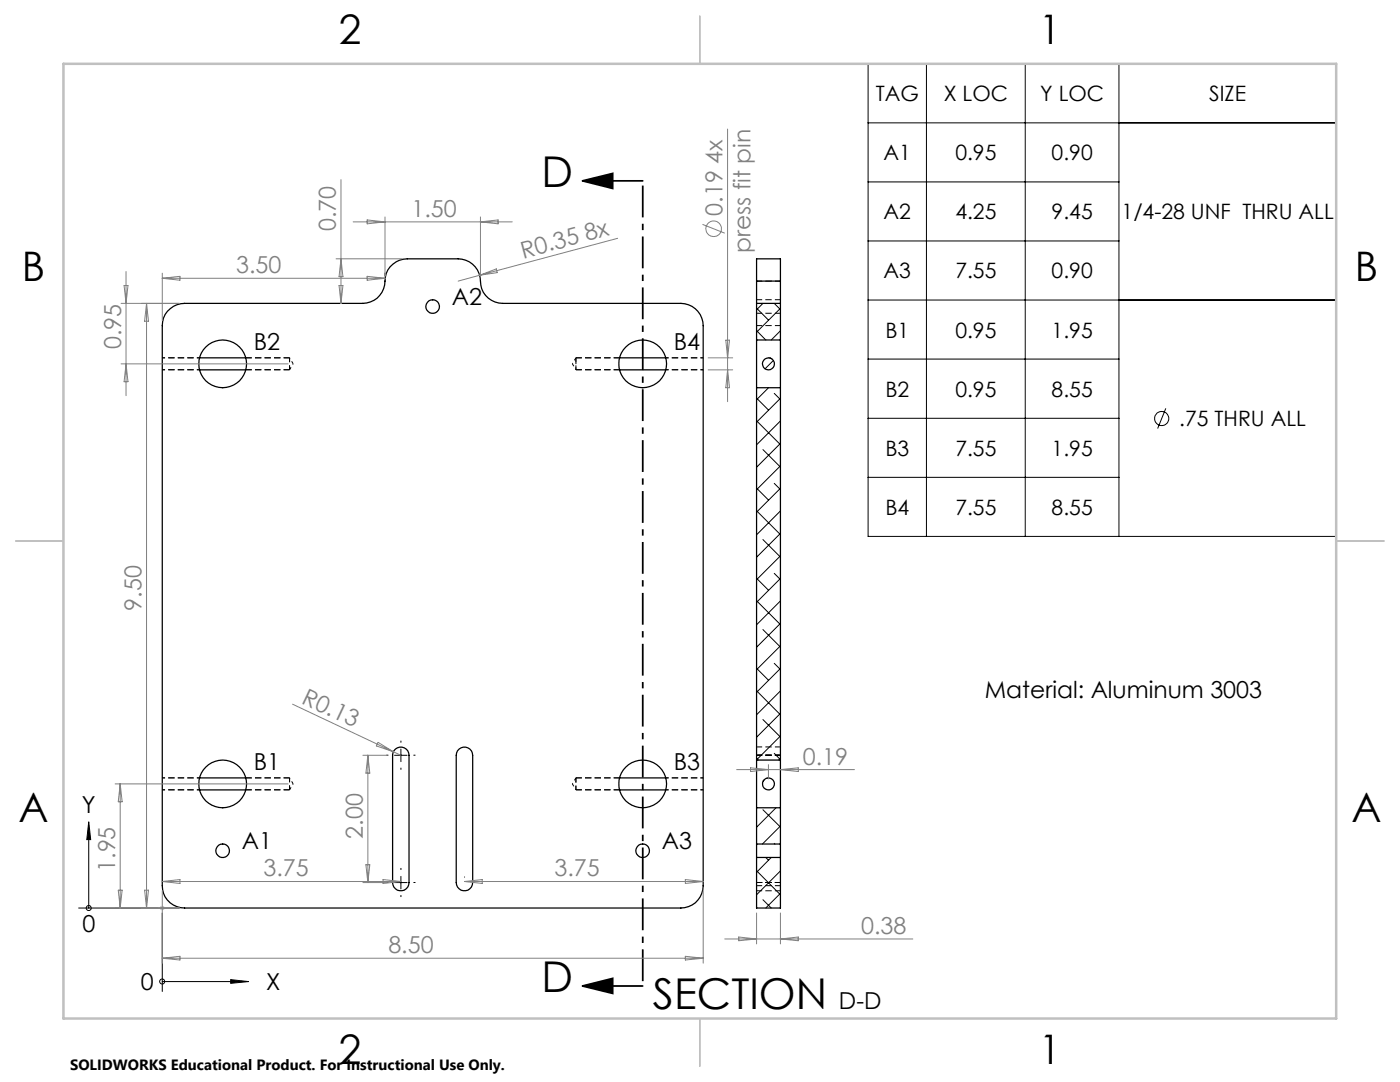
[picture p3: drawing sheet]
<svg xmlns="http://www.w3.org/2000/svg" width="279mm" height="216mm" viewBox="0 0 279 216" stroke-linecap="round" stroke-linejoin="round" font-family="sans-serif">
<path d="M57.8 73.8v-2.4M114.9 71.4v.8M114.9 71.4v2.4M153.4 71.4l.7 .2M57.8 157.6v-2.4M114.9 155.2v2.4" fill="none" stroke="#000" stroke-width=".2" stroke-dasharray="1.3 .6" stroke-dashoffset=".4" stroke-linecap="butt"/>
<path d="M114.9 155.8v1.8" fill="none" stroke="#000" stroke-width=".2" stroke-dasharray="1.3 .6" stroke-dashoffset=".9" stroke-linecap="butt"/>
<path d="M114.9 155.2v.6M152.3 155.9l.3-.4M153 155.3l.4-.1M153.4 155.2h.1" fill="none" stroke="#000" stroke-width=".2" stroke-dasharray="1.3 .6" stroke-linecap="butt"/>
<path d="M114.9 72.2v1.6" fill="none" stroke="#000" stroke-width=".2" stroke-dasharray="1.3 .6" stroke-dashoffset=".8" stroke-linecap="butt"/>
<path d="M49.1 73.8h8.7M57.8 71.4h-8.7M114.9 73.8h8.8M123.7 71.4h-8.8M49.1 157.6h8.7M57.8 155.2h-8.7M114.9 157.6h8.8M123.7 155.2h-8.8" fill="none" stroke="#000" stroke-width=".2" stroke-dasharray="1.3 .6" stroke-dashoffset=".1" stroke-linecap="butt"/>
<g fill="none" stroke="#000" stroke-width=".2" stroke-dasharray="1.3 .6" stroke-dashoffset=".7" stroke-linecap="butt">
<path d="M32.4 73.8h7.4M39.8 71.4h-7.4M57.8 73.8l.7-1.2M58.5 72.6l-.7-1.2M114.2 72.6l.7 1.2M114.9 71.4l-.7 1.2M132.9 73.8h7.4M140.3 71.4h-7.4M32.4 157.6h7.4M39.8 155.2h-7.4M57.8 157.6l.7-1.2M58.5 156.4l-.7-1.2"/>
<path d="M114.2 156.4l.7 1.2M114.9 155.2l-.7 1.2M132.9 157.6h7.4M140.3 155.2h-7.4"/>
</g>
<g fill="none" stroke="#000" stroke-width=".25">
<path d="M151 56.1v4.4M151 56.1v-4.5h4.8v4.5M151 56.1h4.8M155.8 56.1v4.4M33.4 62.1a4.6 4.6 0 0 1 3.4-1.6h35.6a4.7 4.7 0 0 0 4.5-5.2 4.5 4.5 0 0 1 4.4-3.7h10.1a4.7 4.7 0 0 1 4.6 5.3 4.4 4.4 0 0 0 4.3 3.6h35.6a4.5 4.5 0 0 1 4.4 4.5v111.7a4.5 4.5 0 0 1-4.4 4.5h-99.1a4.4 4.4 0 0 1-4.4-4.5v-111.7a4.3 4.3 0 0 1 1-2.9zM39.8 71.4h9.2M39.8 73.8h9.2M123.6 71.4h9.3M123.6 73.8h9.3M151 67.8v9.6M151 60.5h4.8M151 60.5v7.3"/>
<path d="M151 77.4v74.3M151 67.8h4.8M151 77.4h4.8M155.8 67.8v9.6M155.8 60.5v7.3M155.8 77.4v74.3M39.8 155.2h9.2M39.8 157.6h9.2M78.9 149.5a1.64 1.64 0 0 1 1.8-.3 1.64 1.64 0 0 1 .9 1.5v25.4a1.64 1.64 0 0 1-1.6 1.6 1.64 1.64 0 0 1-1.6-1.6v-25.4l.2-.9zM91.6 149.5a1.64 1.64 0 0 1 1.8-.3 1.64 1.64 0 0 1 .9 1.5v25.4a1.64 1.64 0 0 1-1.6 1.6 1.64 1.64 0 0 1-1.6-1.6v-25.4l.2-.9zM123.6 155.2h9.3M123.6 157.6h9.3"/>
<path d="M151 151.7v9.5M151 151.7h4.8M155.8 151.7v9.5M151 168.4v2.7M151 171.1v10.1h4.8v-10.1M151 168.4h4.8M151 161.2v7.2M151 161.2h4.8M151 171.1h4.8M155.8 168.4v2.7M155.8 161.2v7.2"/>
<circle cx="44.4" cy="72.6" r="4.8"/>
<circle cx="86.3" cy="61.2" r="1.35"/>
<circle cx="128.3" cy="72.6" r="4.8"/>
<circle cx="153.4" cy="72.6" r="1.2"/>
<circle cx="44.4" cy="156.4" r="4.8"/>
<circle cx="128.3" cy="156.4" r="4.8"/>
<circle cx="153.4" cy="156.4" r="1.19"/>
<circle cx="44.4" cy="169.8" r="1.35"/>
<circle cx="128.3" cy="169.8" r="1.35"/>
</g>
<path d="M155.8 56.1h-4.8M155.8 59.8h-4.8M151 65h4.8M151 62.5h4.8M155.8 150.7h-4.8M155.8 149h-4.8M151 177.7h4.8M155.8 176.1h-4.8M155.8 176.7h-4.8" fill="none" stroke="#000" stroke-width=".2" stroke-dasharray="1.3 .6" stroke-dashoffset=".2" stroke-linecap="butt"/>
<g fill="none" stroke="#000" stroke-width=".2">
<path d="M173.2 12.7h93.5v94.3h-93.5zM184.9 12.7v94.3M204.6 12.7v94.3M223.3 12.7v94.3M173.2 24.5h93.5M173.2 36.3h50.1M173.2 48.1h50.1M173.2 59.9h93.5M151 79.4l2.4 2.4M151 66l1.8 1.8M151 61.5l2.4 2.4M152.3 60.5l-1.3 1.3"/>
<path d="M153.4 77.4l-2.4 2.4M154.3 71.9l-1.6 1.7M154.5 78.5l1.3 1.2M154.5 60.5l1.3 1.3M155.8 79.5l-4.8 4.7M155.8 61.5l-4.8 4.8M155.8 66l-1.9 1.8M173.2 71.6h50.1M151 97.4l2.4 2.4M151 92.9l.1 .2M151 84l4.6 4.6M152.3 89.7l3.5 3.5"/>
<path d="M154.5 96.4l1.3 1.3M155.8 84l-4.8 4.8M155.8 88.5l-4.8 4.7M155.8 93l-4.8 4.7M155.8 97.4l-4.8 4.8M173.2 83.5h50.1M173.2 95.2h50.1M232.7 81.5l-1.7 4M151 119.9l4.6 4.6M151 115.4l2.4 2.4M151 110.9l.1 .2M151 101.9l4.6 4.6"/>
<path d="M152.3 107.7l3.5 3.5M154.5 114.4l1.3 1.2M155.8 102l-4.8 4.7M155.8 106.4l-4.8 4.8M155.8 110.9l-4.8 4.8M155.8 115.4l-4.8 4.8M155.8 119.9l-4.8 4.8M151 137.8l4.6 4.7M151 133.3l2.4 2.4M151 128.8l.1 .2M152.3 125.6l3.5 3.5M154.5 132.4l1.3 1.2"/>
<path d="M155.8 124.4l-4.8 4.8M155.8 128.9l-4.8 4.7M155.8 133.4l-4.8 4.7M155.8 137.9l-4.8 4.7M78.7 150.7h2.5M80 149.5v2.5M151 151.3l.3 .4M151 146.8l.1 .2M152.3 143.6l3.5 3.5M154.5 150.3l1.3 1.3M155.8 142.3l-4.8 4.8M155.8 146.9l-4.8 4.7"/>
<path d="M155.8 151.3l-.4 .4M17.7 164l.4 3.5h-.8zM17.7 167.5v13.7M78.7 176.1h2.5M80 174.9v2.5M151 164.8l.1 .1M151 173.7l4.6 4.7M152.3 161.6l3.5 3.4M152.3 179.5l1.6 1.7M152.8 171.1l.6 .6M153.9 171.1l-2.9 3M154.5 168.3l.1 .1"/>
<path d="M154.9 161.2l-3.9 3.9M155.8 164.8l-3.6 3.6M155.8 173.8l-4.8 4.7M155.8 178.3l-3 2.9M15.7 181.2h15.7M32.4 182.2v15.6M32.4 195.9h13.6M46 195.5l3.6 .4-3.6 .3z"/>
<circle cx="231.8" cy="83.5" r="1.41"/>
<circle cx="17.7" cy="181.2" r=".5"/>
<circle cx="32.4" cy="195.8" r=".5"/>
</g>
<g fill="none" stroke="#808080" stroke-width=".2">
<path d="M68.1 35.8v24.7M145.2 25.8v54.4M24.8 57h.7l-.3 3.5zM25.2 54.2v24.8M32.4 54.5v9.5M32.4 55.5l3.5-.4v.8zM32.4 55.5h44.4M67.1 51.6h13.2M67.7 57h.7l-.3 3.5zM68.1 51.6l.3 3.6h-.7zM70.5 44.3h31.7M73.3 43.9l3.5 .4-3.5 .4z"/>
<path d="M73.3 55.1l3.5 .4-3.5 .4zM76.8 43.3v11.8M95.7 54.9l-4.3 1.2M95.7 54.9l3.4-1.2 .1 .7zM95.9 43.3v11.8M95.9 44.3l3.5-.4v.8zM123.3 47.6l-27.6 7.3M140.2 44.8l4.4 1.7M24.2 72.6h33.3M24.2 60.5h11.6M25.2 72.6l.3 3.6h-.7zM29.2 60.5v120.7"/>
<path d="M29.2 60.5l.4 3.6h-.7zM141.3 73.8h4.9M141.3 71.4h4.9M144.9 67.9h.7l-.4 3.5zM145.2 73.8l.4 3.6h-.7zM23 156.4h34.5M24 156.4v24.8M24 156.4l.4 3.6h-.8zM58.4 140.5l20.1 9.5M72.4 150.7h4.9M73.4 150.7v25.4M73.4 150.7l.4 3.6h-.8z"/>
<path d="M75.5 148.1l3 1.9-3.4-1.2zM78.5 150l1.5 .7M147 153.6h23.5M149.8 153.2l3.6 .4-3.6 .4zM153.4 152.6v2.8M155.8 153.6l3.5-.4v.8zM23.6 177.6h.8l-.4 3.6zM28.9 177.6h.7l-.4 3.6zM32.4 177.7v14.5M32.4 175.9l3.5-.4v.8zM32.4 175.9h47.6M72.4 176.1h4.9"/>
<path d="M73 172.5h.8l-.4 3.6zM76.4 175.5l3.6 .4-3.6 .4zM92.7 175.9h47.6M92.7 174.9v.2M92.7 175.9l3.5-.4v.8zM136.8 175.5l3.5 .4-3.5 .4zM140.3 177.7v14.5M23 181.2h12.8M32.4 191.2h107.9M32.4 191.2l3.5-.4v.8zM136.8 190.8l3.5 .4-3.5 .4zM144.6 187.4h37.6"/>
<path d="M147.4 187l3.6 .4-3.6 .3zM151 182.2v6.1M155.8 182.2v6.1M155.8 187.4l3.5-.4v.7z"/>
<circle cx="142.4" cy="45.7" r="1.56"/>
</g>
<path d="M116.2 36.1l6.1-1.5v3zM116.2 36.1h12.1M116.2 196.7l6.1-1.5v3zM116.2 196.7h12.1" fill="none" stroke="#000" stroke-width=".35"/>
<path d="M31.9 181.2h1M32 180.8l.7 .7M32.4 180.7v1M32.7 180.8l-.7 .7" fill="none" stroke="#c0c0c0" stroke-width=".2"/>
<path d="M77.5 150.7h-.4M80 148.2v-.4M80 153.2v.4M82.5 150.7h.4M77.5 176.1h-.4M80 173.6v-.4M80 178.6v.4M82.5 176.1h.4" fill="none" stroke="#000" stroke-width=".2" stroke-dasharray="15.2 1.3 1.3 1.3" stroke-linecap="butt"/>
<path d="M128.3 36.1v160.6" fill="none" stroke="#000" stroke-width=".35" stroke-dasharray="6.3 1.3 1.3 1.3" stroke-dashoffset="-.9" stroke-linecap="butt"/>
<path d="M139.7 3.2v9.5M3.1 107.9h9.6M266.7 107.9h9.5M139.7 203.2v9.6" fill="none" stroke="#c0c0c0" stroke-width=".25"/>
<path d="M12.7 12.7h254v190.5h-254z" fill="none" stroke="#c0c0c0" stroke-width=".5"/>
<g fill="#000">
<path d="M116.2 36.1l6.1-1.5v3zM116.2 196.7l6.1-1.5v3z"/>
<path d="M46 195.5l3.6 .4-3.6 .3zM17.7 164l.4 3.5h-.8z"/>
</g>
<g font-size="8.5">
<text x="108" y="37.3">D</text>
<text x="108" y="197.9">D</text>
<text x="130.3" y="201.4">SECTION</text>
</g>
<g font-size="8.1">
<text x="67.6" y="8.9">2</text>
<text x="207.3" y="8.9">1</text>
<text x="4.4" y="56.2">B</text>
<text x="270.4" y="56.2">B</text>
<text x="3.7" y="164.1">A</text>
<text x="269.7" y="164.1">A</text>
<text x="67.6" y="212.4">2</text>
<text x="207.3" y="212.4">1</text>
</g>
<g font-size="4.7" fill="#808080">
<text x="67" y="46.2" transform="rotate(-90 67 46.2)">0.70</text>
<text x="82.1" y="43.2">1.50</text>
<text x="144.2" y="43.1" transform="rotate(-90 144.2 43.1)">0.19 4x</text>
<text x="104.4" y="51.6" transform="rotate(-15 104.4 51.6)">R0.35 8x</text>
<text x="149.8" y="50.5" transform="rotate(-90 149.8 50.5)">press fit pin</text>
<text x="47.1" y="54.5">3.50</text>
<text x="24.2" y="69.7" transform="rotate(-90 24.2 69.7)">0.95</text>
<text x="28.3" y="121.9" transform="rotate(-90 28.3 121.9)">9.50</text>
<text x="60" y="140.2" transform="rotate(25 60 140.2)">R0.13</text>
<text x="160.2" y="152.5">0.19</text>
<text x="72.4" y="167.3" transform="rotate(-90 72.4 167.3)">2.00</text>
<text x="23" y="174" transform="rotate(-90 23 174)">1.95</text>
<text x="52.6" y="174.9">3.75</text>
<text x="110.7" y="174.9">3.75</text>
<text x="77.5" y="190.2">8.50</text>
<text x="171.9" y="186.3">0.38</text>
</g>
<g font-size="4.7">
<text x="90.1" y="60.9">A2</text>
<text x="50.6" y="69.9">B2</text>
<text x="134.5" y="69.9">B4</text>
<text x="196.5" y="139.2">Material: Aluminum 3003</text>
<text x="50.6" y="153.7">B1</text>
<text x="134.5" y="153.7">B3</text>
<text x="16.3" y="162.2">Y</text>
<text x="48.2" y="169.5">A1</text>
<text x="132.1" y="169.5">A3</text>
<text x="16.4" y="185.9">0</text>
<text x="28.1" y="197.6">0</text>
<text x="53.1" y="197.6">X</text>
<text x="167.4" y="201.4">D-D</text>
</g>
<g font-size="4.2">
<text x="174.8" y="20.2">TAG</text>
<text x="188.4" y="20.2">X LOC</text>
<text x="207.6" y="20.2">Y LOC</text>
<text x="241.3" y="20.2">SIZE</text>
<text x="176.3" y="32">A1</text>
<text x="190.7" y="32">0.95</text>
<text x="209.9" y="32">0.90</text>
<text x="176.3" y="43.8">A2</text>
<text x="190.7" y="43.8">4.25</text>
<text x="209.9" y="43.8">9.45</text>
<text x="223.8" y="43.8">1/4-28 UNF THRU ALL</text>
<text x="176.3" y="55.6">A3</text>
<text x="190.7" y="55.6">7.55</text>
<text x="209.9" y="55.6">0.90</text>
<text x="176.7" y="67.4">B1</text>
<text x="190.7" y="67.4">0.95</text>
<text x="209.9" y="67.4">1.95</text>
<text x="176.7" y="79.1">B2</text>
<text x="190.7" y="79.1">0.95</text>
<text x="209.9" y="79.1">8.55</text>
<text x="235.4" y="85.1">.75 THRU ALL</text>
<text x="176.7" y="90.9">B3</text>
<text x="190.7" y="90.9">7.55</text>
<text x="209.9" y="90.9">1.95</text>
<text x="176.7" y="102.7">B4</text>
<text x="190.7" y="102.7">7.55</text>
<text x="209.9" y="102.7">8.55</text>
</g>
<text font-size="3" x="14" y="213.5">SOLIDWORKS Educational Product. For Instructional Use Only.</text>
</svg>
